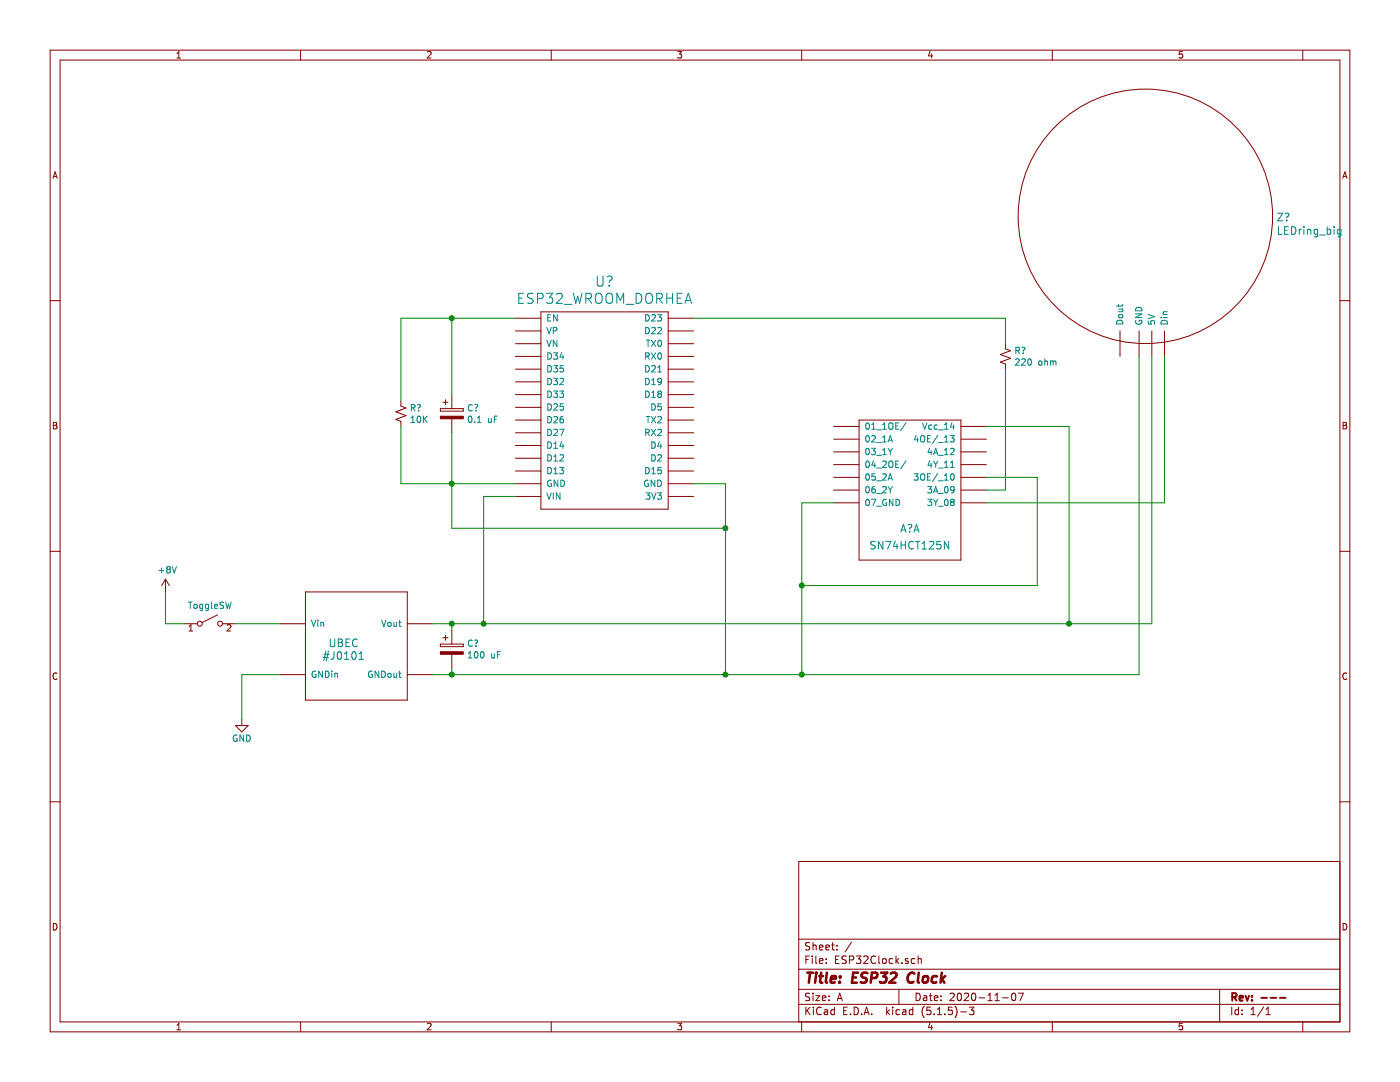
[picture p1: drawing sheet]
EESchema Schematic File Version 4
EELAYER 30 0
EELAYER END
$Descr A 11000 8500
encoding utf-8
Sheet 1 1
Title "ESP32 Clock"
Date "2020-11-07"
Rev "---"
Comp ""
Comment1 ""
Comment2 ""
Comment3 ""
Comment4 ""
$EndDescr
$Comp
L power:GND #PWR0102
U 1 1
P 1900 5650
F 0 "#PWR0102" H 1900 5400 50  0001 C CNN
F 1 "GND" H 1900 5500 50  0000 C CNN
F 2 "" H 1900 5650 50  0001 C CNN
F 3 "" H 1900 5650 50  0001 C CNN
	1    1900 5650
	1    0    0    -1  
$EndComp
$Comp
L mdoLibrary:UBEC #J0101
U 1 1
P 2700 5150
F 0 "#J0101" H 2700 5150 60  0000 C CNN
F 1 "UBEC" H 2700 5250 60  0000 C CNN
F 2 "" H 2700 5150 60  0001 C CNN
F 3 "" H 2700 5150 60  0001 C CNN
	1    2700 5150
	1    0    0    -1  
$EndComp
Wire Wire Line
	1900 5300 2200 5300
Wire Wire Line
	7750 3750 8150 3750
Wire Wire Line
	6300 3950 6550 3950
$Comp
L mdoLibrary:SN74HCT125N A?
U 1 1
P 7150 4050
F 0 "A?" H 7150 3950 60  0000 C CNN
F 1 "SN74HCT125N" H 7150 3850 60  0000 C TNN
F 2 "" H 7150 4050 60  0000 C CNN
F 3 "" H 7150 4050 60  0000 C CNN
	1    7150 4050
	1    0    0    -1  
$EndComp
$Comp
L power:+8V #PWR?
U 1 1
P 1300 4650
F 0 "#PWR?" H 1300 4500 50  0001 C CNN
F 1 "+8V" H 1315 4823 50  0000 C CNN
F 2 "" H 1300 4650 50  0001 C CNN
F 3 "" H 1300 4650 50  0001 C CNN
	1    1300 4650
	1    0    0    -1  
$EndComp
Wire Wire Line
	1300 4900 1300 4650
$Comp
L switches:SW_SPST SW?
U 1 1
P 1650 4900
F 0 "SW?" H 1650 5150 50  0001 C CNN
F 1 "ToggleSW" H 1650 5044 50  0000 C CNN
F 2 "" H 1650 4900 50  0001 C CNN
F 3 "" H 1650 4900 50  0001 C CNN
	1    1650 4900
	1    0    0    -1  
$EndComp
Wire Wire Line
	1300 4900 1450 4900
Wire Wire Line
	1900 5300 1900 5650
Wire Wire Line
	1850 4900 2200 4900
$Comp
L mdoLibrary:ESP32_WROOM_DORHEA U?
U 1 1
P 4750 3100
F 0 "U?" H 4750 3991 79  0000 C CNN
F 1 "ESP32_WROOM_DORHEA" H 4750 3856 79  0000 C CNN
F 2 "" H 4750 3100 79  0001 C CNN
F 3 "" H 4750 3100 79  0001 C CNN
	1    4750 3100
	1    0    0    -1  
$EndComp
Wire Wire Line
	4050 3900 3800 3900
Wire Wire Line
	5450 2500 7900 2500
Wire Wire Line
	7900 3850 7750 3850
$Comp
L mdoLibrary:LEDring_big Z?
U 1 1
P 9000 1700
F 0 "Z?" H 10028 1695 60  0000 L CNN
F 1 "LEDring_big" H 10028 1589 60  0000 L CNN
F 2 "" H 9000 1850 60  0001 C CNN
F 3 "" H 9000 1850 60  0001 C CNN
	1    9000 1700
	1    0    0    -1  
$EndComp
Wire Wire Line
	7750 3350 8400 3350
Wire Wire Line
	6300 3950 6300 4600
Wire Wire Line
	9150 3950 9150 2800
Wire Wire Line
	7750 3950 9150 3950
Wire Wire Line
	8150 3750 8150 4600
Wire Wire Line
	6300 4600 8150 4600
Connection ~ 6300 4600
Wire Wire Line
	4050 3800 3550 3800
Wire Wire Line
	5450 3800 5700 3800
Wire Wire Line
	3550 3800 3550 4150
Wire Wire Line
	8400 4900 8400 3350
Wire Wire Line
	3800 4900 8400 4900
Wire Wire Line
	3800 3900 3800 4900
Wire Wire Line
	9050 2800 9050 4900
Wire Wire Line
	8400 4900 9050 4900
Connection ~ 8400 4900
Wire Wire Line
	5700 5300 6300 5300
Wire Wire Line
	6300 4600 6300 5300
Connection ~ 6300 5300
Wire Wire Line
	5700 3800 5700 4150
Wire Wire Line
	5700 4150 3550 4150
Connection ~ 5700 4150
Wire Wire Line
	5700 4150 5700 5300
Wire Wire Line
	6300 5300 8950 5300
Wire Wire Line
	8950 2800 8950 5300
Connection ~ 3800 4900
Connection ~ 5700 5300
$Comp
L Device:CP C?
U 1 1
P 3550 3250
F 0 "C?" H 3668 3296 50  0000 L CNN
F 1 "0.1 uF" H 3668 3205 50  0000 L CNN
F 2 "" H 3588 3100 50  0001 C CNN
F 3 "~" H 3550 3250 50  0001 C CNN
	1    3550 3250
	1    0    0    -1  
$EndComp
$Comp
L Device:R_Small_US R?
U 1 1
P 3150 3250
F 0 "R?" H 3218 3296 50  0000 L CNN
F 1 "10K" H 3218 3205 50  0000 L CNN
F 2 "" H 3150 3250 50  0001 C CNN
F 3 "~" H 3150 3250 50  0001 C CNN
	1    3150 3250
	1    0    0    -1  
$EndComp
$Comp
L Device:R_Small_US R?
U 1 1
P 7900 2800
F 0 "R?" H 7968 2846 50  0000 L CNN
F 1 "220 ohm" H 7968 2755 50  0000 L CNN
F 2 "" H 7900 2800 50  0001 C CNN
F 3 "~" H 7900 2800 50  0001 C CNN
	1    7900 2800
	1    0    0    -1  
$EndComp
Wire Wire Line
	7900 2500 7900 2700
Wire Wire Line
	7900 2900 7900 3850
Connection ~ 3550 3800
Wire Wire Line
	3150 3800 3550 3800
Wire Wire Line
	3150 2500 3150 3150
Wire Wire Line
	3150 2500 3550 2500
Wire Wire Line
	3550 2500 3550 3100
Connection ~ 3550 2500
Wire Wire Line
	3550 2500 4050 2500
Wire Wire Line
	3550 3400 3550 3800
Wire Wire Line
	3150 3350 3150 3800
$Comp
L Device:CP C?
U 1 1
P 3550 5100
F 0 "C?" H 3668 5146 50  0000 L CNN
F 1 "100 uF" H 3668 5055 50  0000 L CNN
F 2 "" H 3588 4950 50  0001 C CNN
F 3 "~" H 3550 5100 50  0001 C CNN
	1    3550 5100
	1    0    0    -1  
$EndComp
Wire Wire Line
	3400 5300 3550 5300
Wire Wire Line
	3400 4900 3550 4900
Wire Wire Line
	3550 4950 3550 4900
Connection ~ 3550 4900
Wire Wire Line
	3550 4900 3800 4900
Wire Wire Line
	3550 5250 3550 5300
Connection ~ 3550 5300
Wire Wire Line
	3550 5300 5700 5300
$EndSCHEMATC
